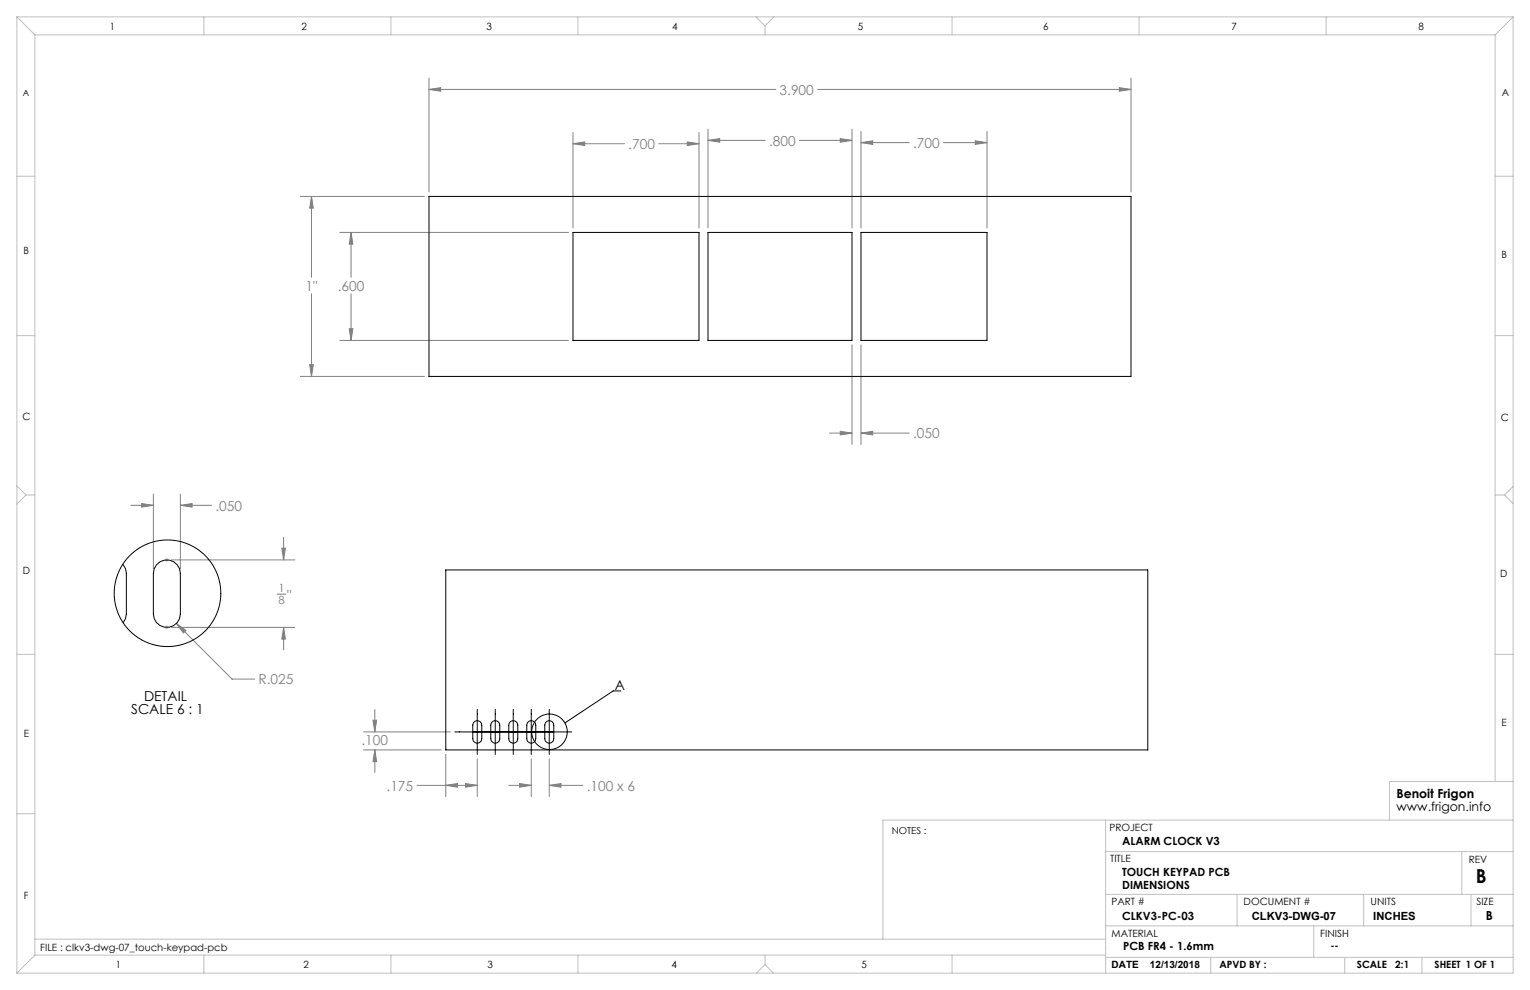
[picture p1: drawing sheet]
<svg xmlns="http://www.w3.org/2000/svg" width="432mm" height="279mm" viewBox="0 0 432 279" stroke-linecap="round" stroke-linejoin="round" font-family="sans-serif">
<g fill="none" stroke="#000" stroke-width=".28">
<path d="M175.2 195h-2.1l-13.7 9M128.3 206.6h33.1M134.7 200.2v12.7M139.8 200.2v12.7M144.9 200.2v12.7M149.9 200.2v12.7M155 200.2v12.7"/>
<circle cx="155.1" cy="206.5" r="5"/>
</g>
<g fill="none" stroke="#808080" stroke-width=".28">
<path d="M121.1 25.2l3.3-.5v1zM121.1 22.1v32.1M121.1 25.2h97.8M161.7 37.4v26.9M197.3 37.4v26.9M199.8 39.6l3.3-.5v1zM199.8 36.4v27.9M199.8 39.6h16.2M225.6 39.6h14.9M230.8 25.2h88.4M237.1 39.1l3.4 .5-3.4 .5zM240.5 36.4v27.9"/>
<path d="M243 37.1v27.2M275.2 39.7l3.4 .5-3.4 .6zM278.6 37.1v27.2M315.9 24.7l3.3 .5-3.3 .5zM319.2 22.1v32.1M84.7 55.4h35.1M87.9 55.4l.5 3.3h-1zM87.9 55.4v22.9M161.7 40.6l3.3-.5v1zM161.7 40.6h14.6M185.9 40.6h11.4M194 40.1l3.3 .5-3.3 .5z"/>
<path d="M243 40.2l3.3-.5v1.1zM243 40.2h13.6M266.3 40.2h12.3M95.9 65.6h64.5M99.1 65.6l.5 3.3h-1zM99.1 65.6v12.7M87.9 82.9v23.3M95.9 96.1h64.5M98.6 92.8h1l-.5 3.3zM99.1 82.9v13.2M240.5 97.3v28.1M243 97.3v28.1"/>
<path d="M84.7 106.2h35.1M87.4 102.9h1l-.5 3.3zM43.3 139.4v21.2M50.9 139.4v21.2M234.1 122.2h6.4M237.1 121.7l3.4 .5-3.4 .5zM243 122.2l3.3-.5v1zM243 122.2h13.6M36.9 142.6h6.4M40 142.1l3.3 .5-3.3 .5zM48.4 158h34.8M50.9 142.6l3.3-.5v1z"/>
<path d="M50.9 142.6h8.8M79.5 154.7h1l-.5 3.3zM80 151.7v6.3M48.4 177.1h34.8M49.8 176l2.7 1.9-.7 .7zM49.8 176l15.7 15.7h6.4M78.2 167.7h2.5M80 177.1v6.3M80 177.1l.5 3.3h-1zM102.6 206.6h24.5M102.6 211.6h21.9M105.3 203.3h1l-.5 3.3z"/>
<path d="M105.8 211.6l.5 3.3h-1zM105.8 200.2v6.4M105.8 211.6v6.4M125.8 212.9v11.9M134.7 214.2v10.6M149.9 214.2v10.6M155 214.2v10.6M117.7 221.6h17M125.8 221.6l3.3-.5v1.1zM131.4 221.1l3.3 .5-3.3 .6zM143.6 221.6h6.3M146.6 221.1l3.3 .5-3.3 .6z"/>
<path d="M155 221.6l3.3-.5v1.1zM155 221.6h9.5"/>
</g>
<g fill="none" stroke="#c0c0c0" stroke-width=".28">
<path d="M4.8 4.8l5 5M4.8 4.8h422.2M4.8 4.8v269.8M9.8 9.8h412.2M9.8 9.8v259.8M57.5 4.8v5M110.3 4.8v5M163.1 4.8v5M213.4 4.8l2.5 2.5M215.9 7.3v2.5M218.4 4.8l-2.5 2.5M268.7 4.8v5"/>
<path d="M321.5 4.8v5M374.3 4.8v5M422 9.8v210.7M427 4.8l-5 5M427 4.8v269.8h-422.2M4.8 49.7h5M422 49.7h5M4.8 94.7h5M422 94.7h5M4.8 137.1l2.5 2.6M7.3 139.7l-2.5 2.6M7.3 139.7h2.5"/>
<path d="M422 139.7h2.6M424.6 139.7l2.4 2.4M427 137.3l-2.4 2.4M46.6 158h1M46.7 157.7l.7 .7M47.1 157.5v1M47.4 157.7l-.7 .7M46.6 177.1h1M46.7 176.7l.7 .7M47.1 176.6v1M47.4 176.7l-.7 .7M4.8 184.7h5"/>
<path d="M422 184.7h5M4.8 229.7h5M312 231.5v43.1M427 231.5h-177.8v33.6M427 220.5h-34.8v11M312 240.3h115M312 252.4h115M349.1 252.4v8.9M384.9 252.4v8.9M412.6 240.3v12.1M415.2 252.4v8.9M9.8 265.1h302.2"/>
<path d="M9.8 269.6l-5 5M9.8 269.6h302.2M57.5 269.6v5M110.3 269.6v5M163.1 269.6v5M215.9 272.2l-2.4 2.4M215.9 272.2l2.4 2.4M215.9 269.6v2.6M268.7 269.6v5M312 270.2h115M312 261.3h115M341.7 270.2v4.4"/>
<path d="M370.8 261.3v8.9M379.5 270.2v4.4M401.3 270.2v4.4"/>
</g>
<g fill="#808080">
<path d="M79.5 154.7h1l-.5 3.3zM80 177.1l.5 3.3h-1z"/>
<path d="M121.1 25.2l3.3-.5v1zM315.9 24.7l3.3 .5-3.3 .5zM87.4 102.9h1l-.5 3.3zM87.9 55.4l.5 3.3h-1zM199.8 39.6l3.3-.5v1zM237.1 39.1l3.4 .5-3.4 .5zM243 40.2l3.3-.5v1.1zM275.2 39.7l3.4 .5-3.4 .6zM161.7 40.6l3.3-.5v1zM194 40.1l3.3 .5-3.3 .5zM98.6 92.8h1l-.5 3.3zM99.1 65.6l.5 3.3h-1zM237.1 121.7l3.4 .5-3.4 .5zM243 122.2l3.3-.5v1zM125.8 221.6l3.3-.5v1.1zM131.4 221.1l3.3 .5-3.3 .6zM155 221.6l3.3-.5v1.1zM146.6 221.1l3.3 .5-3.3 .6zM105.3 203.3h1l-.5 3.3zM105.8 211.6l.5 3.3h-1zM40 142.1l3.3 .5-3.3 .5zM50.9 142.6l3.3-.5v1zM49.8 176l2 2.6 .7-.7z"/>
</g>
<g fill="none" stroke="#000" stroke-width=".28">
<path d="M121.1 55.4h198.1v50.8h-198.1zM161.7 65.6h35.6v30.5h-35.6zM199.8 65.6h40.7v30.5h-40.7zM243 65.6h35.6v30.5h-35.6zM34.6 159.3l.8 1.2 .3 1.3v11.5l-.3 1.3-.7 1.1M44.2 159.4a3.8 3.8 0 0 1 4.2-1.2 3.8 3.8 0 0 1 2.5 3.6v11.5a3.8 3.8 0 0 1-3.8 3.8 3.8 3.8 0 0 1-3.8-3.8v-11.5l.2-1.3zM125.8 160.8h198.1v50.8h-198.1zM133.7 203.8a1.27 1.27 0 0 1 1.4-.3 1.27 1.27 0 0 1 .9 1.2v3.8a1.27 1.27 0 0 1-1.3 1.2 1.27 1.27 0 0 1-1.3-1.2v-3.8zM138.8 203.8a1.27 1.27 0 0 1 1.4-.3 1.27 1.27 0 0 1 .8 1.2v3.8a1.27 1.27 0 0 1-1.2 1.2 1.27 1.27 0 0 1-1.3-1.2v-3.8zM143.9 203.8a1.27 1.27 0 0 1 1.4-.3 1.27 1.27 0 0 1 .8 1.2v3.8a1.27 1.27 0 0 1-1.2 1.2 1.27 1.27 0 0 1-1.3-1.2v-3.8zM149 203.8a1.27 1.27 0 0 1 1.4-.3 1.27 1.27 0 0 1 .8 1.2v3.8a1.27 1.27 0 0 1-1.3 1.2 1.27 1.27 0 0 1-1.2-1.2v-3.8zM154 203.8a1.27 1.27 0 0 1 1.5-.3 1.27 1.27 0 0 1 .8 1.2v3.8a1.27 1.27 0 0 1-1.3 1.2 1.27 1.27 0 0 1-1.3-1.2v-3.8z"/>
<circle cx="47.3" cy="167.4" r="15"/>
</g>
<text font-size="5.4" x="416.5" y="249.1">B</text>
<g font-size="3.9" fill="#808080">
<text x="220" y="26.7">3.900</text>
<text x="217" y="41.1">.800</text>
<text x="257.7" y="41.7">.700</text>
<text x="177.3" y="42">.700</text>
<text x="86.2" y="82.1">1&quot;</text>
<text x="95.3" y="82.1">.600</text>
<text x="257.7" y="123.7">.050</text>
<text x="60.8" y="144.1">.050</text>
<text x="81" y="169.2">&quot;</text>
<text x="72.9" y="193.1">R.025</text>
<text x="102" y="210.4">.100</text>
<text x="109.1" y="223.1">.175</text>
<text x="165.6" y="223.1">.100 x 6</text>
</g>
<g font-size="3.9">
<text x="40.7" y="197.7">DETAIL</text>
<text x="173.5" y="194.7">A</text>
<text x="37.1" y="201.6">SCALE 6 : 1</text>
</g>
<g font-size="3.5">
<text x="394.1" y="225.3">Benoit Frigon</text>
<text x="394.1" y="228.8">www.frigon.info</text>
<text x="419.3" y="259.7">B</text>
</g>
<g font-size="3.2" fill="#808080">
<text x="78.6" y="167.2">1</text>
<text x="78.6" y="170.5">8</text>
</g>
<g font-size="3.2">
<text x="316.7" y="238.4">ALARM CLOCK V3</text>
<text x="316.7" y="247.3">TOUCH KEYPAD PCB</text>
<text x="316.7" y="250.8">DIMENSIONS</text>
<text x="316.7" y="259.7">CLKV3-PC-03</text>
<text x="353.3" y="259.7">CLKV3-DWG-07</text>
<text x="387.6" y="259.7">INCHES</text>
<text x="317" y="268.2">PCB FR4 - 1.6mm</text>
</g>
<g font-size="2.8">
<text x="31" y="8.5">1</text>
<text x="85.1" y="8.5">2</text>
<text x="137.3" y="8.5">3</text>
<text x="189.7" y="8.5">4</text>
<text x="242.1" y="8.5">5</text>
<text x="294.4" y="8.5">6</text>
<text x="347.6" y="8.5">7</text>
<text x="400.3" y="8.5">8</text>
<text x="423.8" y="27.2">A</text>
<text x="6.7" y="71.8">B</text>
<text x="423.8" y="72.8">B</text>
<text x="6.4" y="118.6">C</text>
<text x="423.5" y="118.9">C</text>
<text x="6.5" y="162.1">D</text>
<text x="423.4" y="163">D</text>
<text x="6.7" y="207.9">E</text>
<text x="423.7" y="204.9">E</text>
<text x="313.1" y="234.6">PROJECT</text>
<text x="313.3" y="243.2">TITLE</text>
<text x="414.5" y="243.6">REV</text>
<text x="6.7" y="253.8">F</text>
<text x="313.7" y="255.3">PART #</text>
<text x="351" y="255.3">DOCUMENT #</text>
<text x="386.8" y="255.3">UNITS</text>
<text x="416.7" y="255.3">SIZE</text>
<text x="11.4" y="268.4">FILE : clkv3-dwg-07_touch-keypad-pcb</text>
<text x="313.7" y="264.6">MATERIAL</text>
<text x="372.6" y="264.5">FINISH</text>
<text x="375.5" y="267.9">--</text>
<text x="32.7" y="273.3">1</text>
<text x="85.7" y="273.3">2</text>
<text x="137.6" y="273.3">3</text>
<text x="189.6" y="273.3">4</text>
<text x="243.2" y="273.2">5</text>
<text x="313.7" y="273.3">DATE</text>
<text x="324.5" y="273.3">12/13/2018</text>
<text x="344.1" y="273.1">APVD BY :</text>
<text x="383" y="273.1">SCALE</text>
<text x="393.8" y="273.1">2:1</text>
<text x="404.9" y="273.1">SHEET 1 OF 1</text>
</g>
<text font-size="2.7" x="251.7" y="235.2">NOTES :</text>
<text font-size="2.5" x="6.4" y="27">A</text>
</svg>
